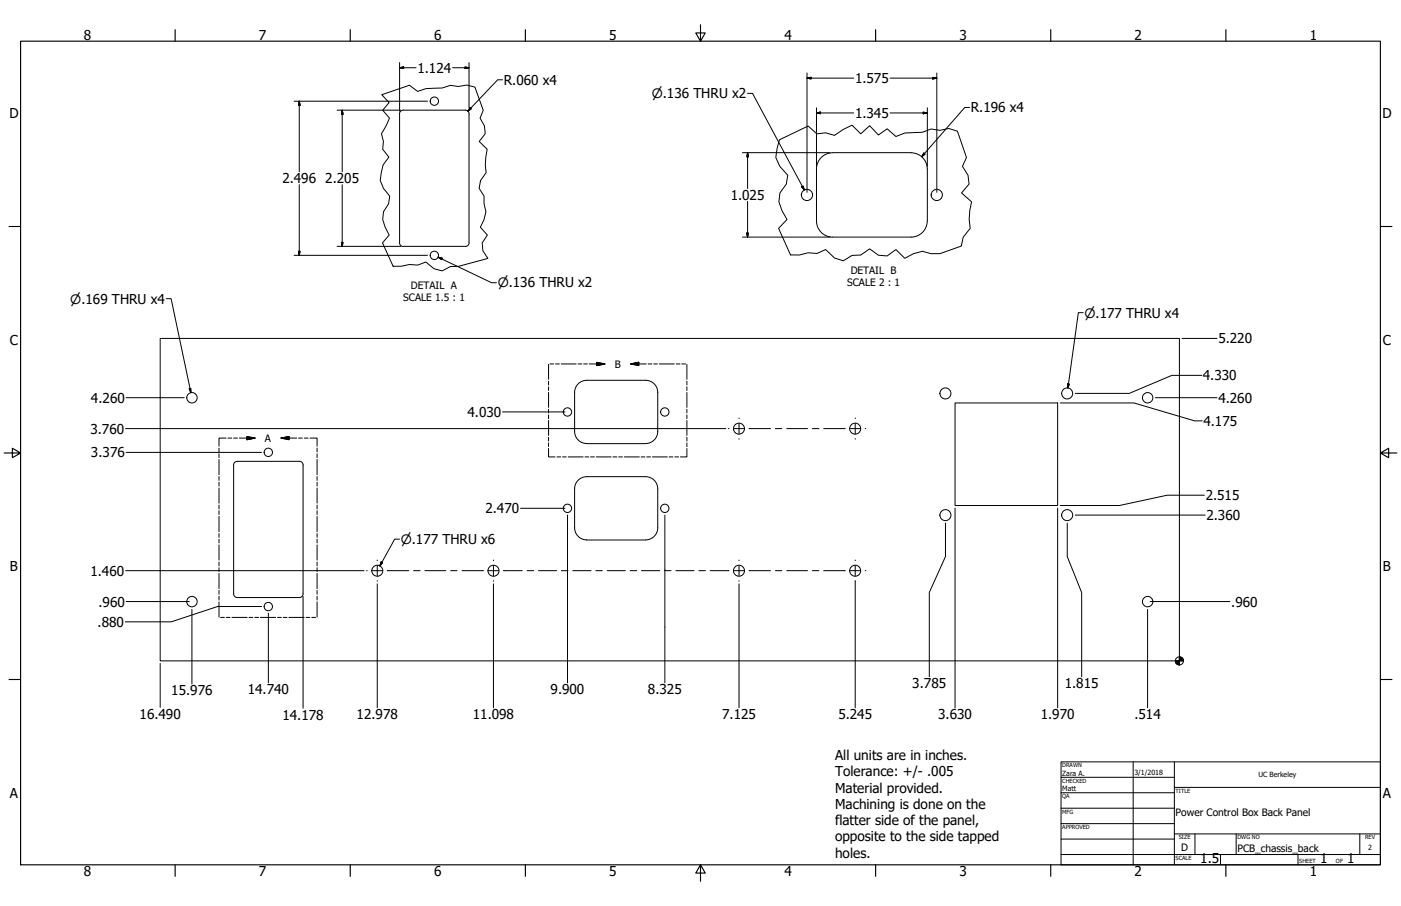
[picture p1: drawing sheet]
<svg xmlns="http://www.w3.org/2000/svg" width="864mm" height="559mm" viewBox="0 0 864 559" stroke-linecap="round" stroke-linejoin="round" font-family="sans-serif">
<!-- layer: Visible (ANSI) -->
<g fill="none" stroke="#000" stroke-width=".62">
<path d="M246 70l1-2h2h38l2 1v81M246 70v80M503 136v-32a10 10 0 0 1 10-10h49a10 10 0 0 1 10 10v32M503 136a10 10 0 0 0 10 10h49a10 10 0 0 0 10-10M246 150l1 1 1 1h39h1l1-2M99 209h628v199h-628zM589 249h63v63h-63zM354 266a8 8 0 0 0 8 8h36a7 7 0 0 0 7-8M354 266v-24a7 7 0 0 1 8-7h36a7 7 0 0 1 7 7v24M146 285h-1l-1 1v80l1 2 1 1M146 285h39l2 1v80M356 297l3-2 3-1h36a7 7 0 0 1 7 7v25a7 7 0 0 1-7 7h-36a7 7 0 0 1-8-7v-25l1-2z"/>
<path d="M187 366l-1 2-1 1h-39"/>
<circle cx="268" cy="62" r="2.6"/>
<circle cx="497" cy="120" r="3"/>
<circle cx="577" cy="120" r="3"/>
<circle cx="268" cy="158" r="2.6"/>
<circle cx="118" cy="245" r="3"/>
<circle cx="350" cy="254" r="2.6"/>
<circle cx="410" cy="254" r="2.6"/>
<circle cx="583" cy="243" r="3"/>
<circle cx="658" cy="243" r="3"/>
<circle cx="707" cy="245" r="3"/>
<circle cx="165" cy="279" r="2.6"/>
<circle cx="456" cy="264" r="3"/>
<circle cx="527" cy="264" r="3"/>
<circle cx="350" cy="314" r="2.6"/>
<circle cx="410" cy="314" r="2.6"/>
<circle cx="583" cy="318" r="3"/>
<circle cx="658" cy="318" r="3"/>
<circle cx="233" cy="352" r="3"/>
<circle cx="304" cy="352" r="3"/>
<circle cx="456" cy="352" r="3"/>
<circle cx="527" cy="352" r="3"/>
<circle cx="118" cy="371" r="3"/>
<circle cx="165" cy="374" r="2.6"/>
<circle cx="707" cy="371" r="3"/>
</g>
<!-- layer: Break Line (ANSI) -->
<path d="M235 58l17-5 5 3 6-1 10-1 5-1h5l5-1 5 2 5 14-2 5 3 5v4l-4 5 5 5-1 10 1 4-4 5-1 5 3 5v5l2 5-2 4-2 5 4 5-3 5 1 5 3 4-18 5h-5l-5 3-5-1-5-4-6 2-5-1-5 1h-5l-6-14 4-5-3-5-1-5v-4l4-5v-5l-4-5-2-5 2-9 4-5-4-5v-5l-1-5 5-9-4-5 4-5zM480 86l18-8 6 5 5-1 5 2 6-4 5-3 6 6 5-5 5 5 6-4 5 5 6-2h11l5-2h5l6-1 5 2 6 16-3 6 4 5v6l-4 5 6 5-2 11 1 6-4 5-1 6-14 4h-5l-5-1-6 1-5 3-6-5-5 4-6-1-5-4-5 4-6 1-5 3-6-2-5-5-5 2h-6l-5 1h-6l-7-16 5-6-3-5-2-6 1-5 4-5 1-6-5-5-3-6z" fill="none" stroke="#000" stroke-width=".62"/>
<!-- layer: Detail Boundary (ANSI) -->
<g fill="none" stroke="#000" stroke-width=".62">
<path d="M338 225v9M338 235v2M338 239v2M339 224h2M342 224h3M346 224h9M356 224h3M360 224h2M363 224h10M368 223l5 1-5 1zM389 224l5-1v2zM389 224h9"/>
<path d="M399 224h3M403 224h2M406 224h10M417 224h2M420 224h3M423 225v9M423 235v2M423 239v2M338 242v9M338 252v3M338 256v2M338 259v10"/>
<path d="M423 242v9M423 252v3M423 256v2M423 259v10M135 276v3M135 280v2M139 270h-4v5M141 270h2M144 270h2M148 270h9M152 269l5 1-5 1zM173 270l5-1v2z"/>
<path d="M173 270h10M184 270h2M188 270h2M191 270h4v5M195 276v3M195 280v2M338 277v5h4M338 270v2M338 273v2M423 277v5h-4M423 270v2M423 273v2"/>
<path d="M135 283v10M135 294v2M135 297v3M195 283v10M195 294v2M195 297v3M343 282h3M347 282h2M350 282h9M361 282h2M364 282h2M368 282h9"/>
<path d="M378 282h2M381 282h3M385 282h9M395 282h3M399 282h2M402 282h9M412 282h3M416 282h2M135 301v9M135 312v2M135 315v2M135 319v9"/>
<path d="M195 301v9M195 312v2M195 315v2M195 319v9M135 329v2M135 333v2M135 336v9M195 329v2M195 333v2M195 336v9M135 347v2M135 350v2"/>
<path d="M135 354v9M195 347v2M195 350v2M195 354v9M135 364v3M135 368v2M135 371v10M195 364v3M195 368v2M195 371v10M136 381h2M139 381h3"/>
<path d="M143 381h9M153 381h3M157 381h2M161 381h9M171 381h2M175 381h2M178 381h9M189 381h2M192 381h3"/>
</g>
<path d="M368 225l5-1zM368 223l5 1-5 1zM389 224l5-1zM389 224l5-1v2zM152 271l5-1zM152 269l5 1-5 1zM173 270l5-1zM173 270l5-1v2z" fill="#000" stroke="#000" stroke-width=".62"/>
<!-- layer: Border (ANSI) -->
<g fill="none" stroke="#000" stroke-width=".7">
<path d="M108 18v7M216 18v7M324 18v7M432 15v10l-3-5h6l-3 5M540 18v7M648 18v7M756 18v7M13 25h838v508h-838zM6 140h7M851 140h7M3 279h10l-5-3v6l5-3M851 279l5 3v-6l-5 3h10"/>
<path d="M6 419h7M851 419h7M108 533v8M216 533v8M324 533v8M432 533l3 5h-6l3-5v11M540 533v8M648 533v8M756 533v8"/>
</g>
<!-- layer: Title (ANSI) -->
<g fill="none" stroke="#000" stroke-width=".62">
<path d="M654 470h197v63h-197zM654 479h70M698 470v63M724 470v63M654 489h70M654 498h70M724 486h127M654 508h70M654 518h70M724 514h127M737 514v13M762 514v13"/>
<path d="M838 514v13M654 527h197M752 527v6M800 527v6"/>
</g>
<!-- layer: Dimension (ANSI) -->
<g fill="none" stroke="#000" stroke-width=".62">
<path d="M246 39v30M289 39v27M246 42l3-1v1zM246 42h10M279 42h10M287 41l2 1h-2zM310 49h-3l-19 20M497 48h3v1zM497 48h29M497 45v74M549 48h28M575 48h2l-2 1z"/>
<path d="M577 45v74M181 62h83M184 62l1 3h-1zM184 62v44M208 68h39M211 68v2h-1zM211 68v38M290 66l1 1-3 2zM503 70l3-1v1zM503 70h23M503 66v37M549 70h23"/>
<path d="M569 69l3 1h-3zM572 66v37M598 66h-3l-27 31M458 94h54M461 94v3h-1zM461 94v22M569 94l1 1-2 2zM184 114v43M211 114v38M461 124v22M181 157h83M184 155h1l-1 2z"/>
<path d="M208 152h39M210 149h1v3zM270 159h3l-1 1zM270 159l33 15h3M458 146h54M460 144h1v2zM729 209h21M741 232h-19l-26 11h-33M78 245h36M310 254h38M654 249h45l37 11h5M712 245h38"/>
<path d="M77 264h370M78 279h83M321 313h27M350 318v103M410 318v103M589 313v124M652 313v124M663 318h80M742 305h-23l-29 7h-36M246 333h-3l-9 16M583 323v20l-10 22v52M658 323v20l9 22v52"/>
<path d="M77 352h147M235 347h1l-2 2zM527 359v78M78 371h39M118 376v46M161 374h-27l-28 10h-29M165 378v43M187 368v69M233 360v77M304 360v77M456 360v77M707 376v61"/>
<path d="M709 371h49M99 409v27"/>
<circle cx="727" cy="408" r="2.5"/>
</g>
<g fill="#000" stroke="#000" stroke-width=".62">
<path d="M246 42l3-1zM246 42l3-1v1zM287 42h2zM287 41l2 1h-2zM497 48h3zM497 48h3v1zM575 49l2-1zM575 48h2l-2 1zM184 62l1 3zM184 62l1 3h-1zM211 68v2zM211 68v2h-1z"/>
<path d="M290 66l-2 3zM290 66l1 1-3 2zM503 70l3-1zM503 70l3-1v1zM569 70h3zM569 69l3 1h-3zM461 94v3zM461 94v3h-1zM569 94l-1 3zM569 94l1 1-2 2zM184 155v2zM184 155h1l-1 2z"/>
<path d="M210 149l1 3zM210 149h1v3zM270 159h3zM270 159h3l-1 1zM460 144l1 2zM460 144h1v2zM235 347l-1 2zM235 347h1l-2 2zM725 408v1zM725 408l1 2-1-1zM725 408l2 2h-1zM727 408h2z"/>
<path d="M727 405l2 3h-2zM727 405v5zM725 408h2v2zM725 408h2zM729 406v2zM728 405l1 1v2zM727 405h1l1 3z"/>
</g>
<!-- layer: Symbol (ANSI) -->
<path d="M461 58h3l32 59M494 115h1l1 2zM102 184h3l13 58M668 193h-3l-7 46M117 240h1v2zM658 237h1l-1 2z" fill="none" stroke="#000" stroke-width=".62"/>
<path d="M494 115l2 2zM494 115h1l1 2zM117 240l1 2zM117 240h1v2zM658 237v2zM658 237h1l-1 2z" fill="#000" stroke="#000" stroke-width=".62"/>
<!-- layer: Center Mark (ANSI) -->
<g fill="none" stroke="#000" stroke-width=".62">
<path d="M456 258h.1M527 258h.1M456 261v7M456 271h.1M527 261v7M527 271h.1M233 345v1M233 349v6M233 358v1M304 345v1M304 349v6M304 358v1"/>
<path d="M456 345v1M456 349v6M456 358v1M527 345v1M527 349v6M527 358v1"/>
</g>
<!-- layer: Centerline (ANSI) -->
<g fill="none" stroke="#000" stroke-width=".62">
<path d="M449 264h.1M452 264h7M462 264h13M478 264h4M485 264h13M501 264h4M508 264h13M524 264h6M533 264h1M226 352h.1M229 352h7M239 352h13"/>
<path d="M255 352h4M262 352h13M278 352h4M285 352h13M301 352h6M310 352h12M325 352h4M332 352h11M346 352h4M353 352h11M367 352h4M374 352h11"/>
<path d="M388 352h4M395 352h12M410 352h4M417 352h11M431 352h4M438 352h11M452 352h7M462 352h13M478 352h4M485 352h13M501 352h4M508 352h13"/>
<path d="M524 352h6M533 352h1"/>
</g>
<g font-size="8.4">
<text x="52" y="24">8</text>
<text x="160" y="24">7</text>
<text x="268" y="24">6</text>
<text x="376" y="24">5</text>
<text x="483" y="24">4</text>
<text x="591" y="24">3</text>
<text x="699" y="24">2</text>
<text x="807" y="24">1</text>
<text x="257" y="45">1.124</text>
<text x="311" y="52">R.060 x4</text>
<text x="527" y="51">1.575</text>
<text x="598" y="69">R.196 x4</text>
<text x="6" y="73">D</text>
<text x="527" y="73">1.345</text>
<text x="852" y="73">D</text>
<text x="174" y="113">2.496</text>
<text x="201" y="113">2.205</text>
<text x="450" y="123">1.025</text>
<text x="6" y="213">C</text>
<text x="751" y="212">5.220</text>
<text x="852" y="213">C</text>
<text x="741" y="235">4.330</text>
<text x="56" y="248">4.260</text>
<text x="751" y="248">4.260</text>
<text x="288" y="257">4.030</text>
<text x="742" y="263">4.175</text>
<text x="56" y="267">3.760</text>
<text x="56" y="282">3.376</text>
<text x="743" y="308">2.515</text>
<text x="299" y="317">2.470</text>
<text x="744" y="321">2.360</text>
<text x="6" y="352">B</text>
<text x="852" y="352">B</text>
<text x="56" y="355">1.460</text>
<text x="61" y="374">.960</text>
<text x="759" y="374">.960</text>
<text x="60" y="387">.880</text>
<text x="562" y="424">3.785</text>
<text x="656" y="424">1.815</text>
<text x="106" y="429">15.976</text>
<text x="153" y="428">14.740</text>
<text x="339" y="428">9.900</text>
<text x="399" y="428">8.325</text>
<text x="86" y="443">16.490</text>
<text x="174" y="444">14.178</text>
<text x="220" y="444">12.978</text>
<text x="291" y="444">11.098</text>
<text x="445" y="444">7.125</text>
<text x="517" y="444">5.245</text>
<text x="578" y="444">3.630</text>
<text x="642" y="444">1.970</text>
<text x="699" y="443">.514</text>
<text x="515" y="469">All units are in inches.</text>
<text x="515" y="479">Tolerance: +/- .005</text>
<text x="6" y="492">A</text>
<text x="515" y="489">Material provided.</text>
<text x="852" y="492">A</text>
<text x="515" y="499">Machining is done on the</text>
<text x="515" y="509">flatter side of the panel,</text>
<text x="515" y="519">opposite to the side tapped</text>
<text x="515" y="529">holes.</text>
<text x="740" y="533">1.5</text>
<text x="814" y="533">1</text>
<text x="830" y="533">1</text>
<text x="52" y="541">8</text>
<text x="160" y="541">7</text>
<text x="268" y="541">6</text>
<text x="376" y="541">5</text>
<text x="483" y="541">4</text>
<text x="591" y="541">3</text>
<text x="699" y="541">2</text>
<text x="807" y="541">1</text>
</g>
<g font-size="8">
<text x="402" y="61">⌀.136 THRU x2</text>
<text x="307" y="177">⌀.136 THRU x2</text>
<text x="43" y="187">⌀.169 THRU x4</text>
<text x="668" y="196">⌀.177 THRU x4</text>
<text x="247" y="335">⌀.177 THRU x6</text>
</g>
<g font-size="6.3">
<text x="524" y="169">DETAIL B</text>
<text x="253" y="178">DETAIL A</text>
<text x="522" y="177">SCALE 2 : 1</text>
<text x="249" y="186">SCALE 1.5 : 1</text>
<text x="379" y="227">B</text>
<text x="163" y="272">A</text>
<text x="725" y="503">Power Control Box Back Panel</text>
<text x="728" y="525">D</text>
<text x="763" y="525">PCB_chassis_back</text>
</g>
<g font-size="4.4">
<text x="655" y="479">Zara A.</text>
<text x="699" y="478">3/1/2018</text>
<text x="776" y="479">UC Berkeley</text>
<text x="655" y="488">Matt</text>
<text x="843" y="524">2</text>
</g>
<g font-size="3.5">
<text x="655" y="473">DRAWN</text>
<text x="655" y="483">CHECKED</text>
<text x="725" y="489">TITLE</text>
<text x="655" y="492">QA</text>
<text x="655" y="502">MFG</text>
<text x="655" y="511">APPROVED</text>
<text x="727" y="518">SIZE</text>
<text x="763" y="518">DWG NO</text>
<text x="841" y="518">REV</text>
<text x="725" y="530">SCALE</text>
<text x="801" y="533">SHEET</text>
<text x="824" y="533">OF</text>
</g>
</svg>
